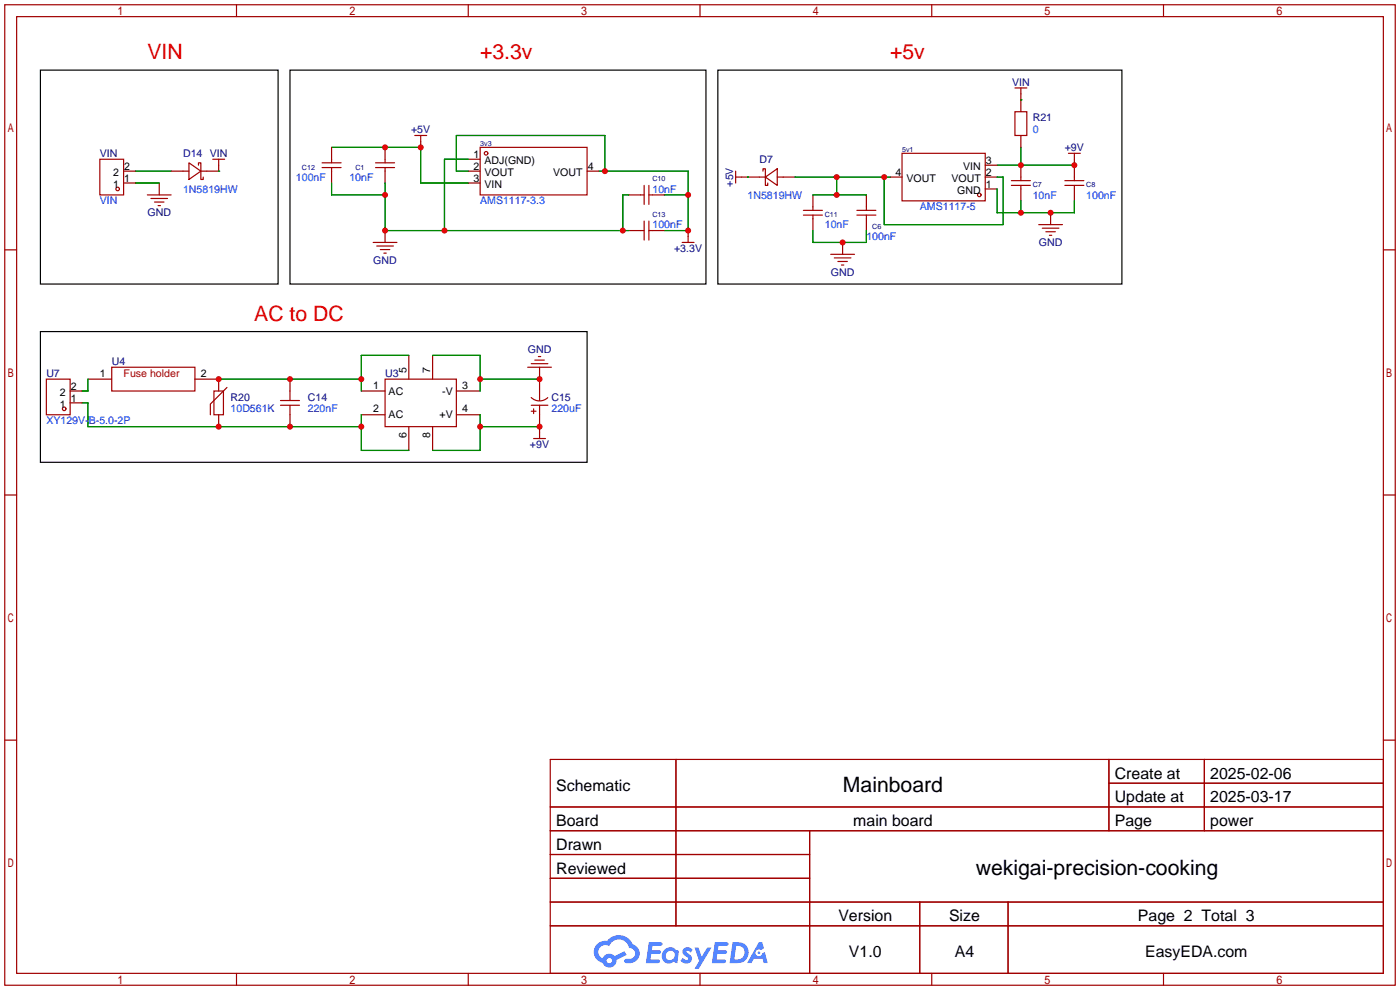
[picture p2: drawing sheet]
<svg xmlns="http://www.w3.org/2000/svg" width="299mm" height="212mm" viewBox="0 0 299 212" stroke-linecap="round" stroke-linejoin="round" font-family="sans-serif">
<g fill="none" stroke="#a10000" stroke-width=".25">
<path d="M1 1h297.2v209.6h-297.2zM3.6 3.6h292.1v204.4h-292.1zM50.5 1v2.6M100.1 1v2.6M149.6 1v2.6M199.1 1v2.6M248.7 1v2.6M1 53.4h2.6M295.7 53.4h2.5M1 105.8h2.6M295.7 105.8h2.5M1 158.2h2.6"/>
<path d="M295.7 158.2h2.5M117.6 162.3h178.1v45.7h-178.1zM117.6 172.5h178.1M117.6 177.5h178.1M144.5 162.3v35.6M173 177.5v30.5M237 162.3v15.2M237 167.4h58.7M257.4 162.3v15.2M117.6 182.6h55.4M117.6 192.8h178.1M117.6 187.7h55.4"/>
<path d="M117.6 197.9h178.1M196.6 192.8v15.2M215.4 192.8v15.2M50.5 208v2.6M100.1 208v2.6M149.6 208v2.6M199.1 208v2.6M248.7 208v2.6"/>
</g>
<g fill="#5487ff">
<path d="M146.2 202.7a1.3 1.3 0 0 1 1.8 .3l-.4 .6a.54 .54 0 0 0-.9-.2l.1 .2a1.28 1.28 0 0 1 .8 2 1.53 1.53 0 0 1-2.2-.3l.5-.6 .8 .5a.31 .31 0 0 0 .4-.3 .31 .31 0 0 0-.3-.4 1.12 1.12 0 0 1-.6-1.8z"/>
<path d="M148.5 202.5h.8l.7 2 1.1-2h1l-2.8 4.6h-.9l1-1.7z"/>
<path d="M138.7 201.4h1.6a1.31 1.31 0 0 1 1.3 .2 .4 .4 0 0 1-.4 .5l-1.8 .1-.1 .9h1.7a.4 .4 0 0 1 .3 .4 .4 .4 0 0 1-.4 .4h-1.7l-.2 1.2h1.4a.46 .46 0 0 1 .5 0 .46 .46 0 0 1 .1 .5l-.3 .2h-2.7z"/>
<path d="M152.8 201.4h1.6a1.32 1.32 0 0 1 1.3 .2 .39 .39 0 0 1-.4 .5l-1.7 .1-.2 .9h1.7a.4 .4 0 0 1 .3 .4 .4 .4 0 0 1-.4 .4h-1.7l-.2 1.2h1.4a.46 .46 0 0 1 .5 0 .46 .46 0 0 1 .1 .5l-.3 .2h-2.7z"/>
<path d="M162.2 201.4h.7l.4 1.3-.7 .4a.75 .75 0 0 0-1.1 .3 .75 .75 0 0 0 .5 1 .75 .75 0 0 0 .9-.7l.6-.2 .6 2.3h-.9l-.2-.9h-1.9l-.5 .9h-.9z"/>
<path d="M156.6 201.4l-.7 4.4h1.5a2.27 2.27 0 0 0 2.6-2.2 2.27 2.27 0 0 0-2.7-2.2zM157.3 202.1a1.5 1.5 0 0 1 1.8 1.6 1.5 1.5 0 0 1-1.9 1.4h-.3z"/>
<path d="M142 203a1.6 1.6 0 0 0-.3 2.3 1.6 1.6 0 0 0 2.3 .2l.8 .3 .3-2.4-.2-.3-.4-.1a1.58 1.58 0 0 0-2.5 0zM142.6 203.5a.98 .98 0 0 1 1.6 .4 .98 .98 0 0 1-1.1 1.3 .94 .94 0 0 1-.8-.7 .94 .94 0 0 1 .3-1z"/>
<path d="M127.6 201.8a2.37 2.37 0 0 0 1.2 4 1.54 1.54 0 0 0 1.7 1 1.54 1.54 0 0 0 1.3-1.6l2.1-1.1-.4-.8-2.1 1a1.57 1.57 0 0 0-2.6 .5 1.5 1.5 0 0 1-.7-2.1 1.5 1.5 0 0 1 2.1-.5 2.23 2.23 0 0 1 2.3-1.4 2.23 2.23 0 0 1 2 1.8 1.16 1.16 0 0 1 1.3 1.1 1.16 1.16 0 0 1-1.1 1.2h-.7a.47 .47 0 0 0-.6 .4 .47 .47 0 0 0 .4 .5 2.17 2.17 0 0 0 2.6-.9 2.17 2.17 0 0 0-.4-2.7l-.8-.4a3.2 3.2 0 0 0-5.4-.7l-1.2 .1zM129.7 205.3a.58 .58 0 0 1 1.1 0 .58 .58 0 0 1-1.1 0z"/>
<circle cx="162.2" cy="203.6" r=".28"/>
</g>
<g fill="none" stroke="#870000" stroke-width=".25">
<path d="M26.4 36.6h2.6M26.4 39.1h2.6M34 39.1v2.6M36.6 36.6h2.5M46.7 35.3v1.3h-2.5M70.9 31.5v2.5M70.9 36.6v2.5M82.3 31.5v2.5M82.3 36.6v2.5M89.9 30.2v1.3M100.1 34h2.5M100.1 36.6h2.5"/>
<path d="M100.1 39.1h2.5M125.5 36.6h2.5M158.5 37.8h3.8M167.4 37.8h2.5M190.2 37.8h2.6M210.6 37.8h2.5M210.6 35.3h2.5M218.2 20.1v3.8M218.2 29v2.5M218.2 35.3v2.5M229.6 34v3.8M82.3 49.3v2.5"/>
<path d="M134.4 41.7h2.5M134.4 49.3h2.5M139.4 41.7h2.6M139.4 49.3h2.6M147.1 49.3v1.2M173.7 41.7v2.5M173.7 46.7v2.6M180.1 51.8v2.6M185.2 41.7v2.5M185.2 46.7v2.6M210.6 40.4h2.5M218.2 40.4v2.5"/>
<path d="M224.5 45.5v2.5M229.6 40.4v2.5M87.4 75.9v5.1M92.5 75.9v5.1M115.3 78.5v5.1M15 83.6h2.5M15 86.1h2.5M18.8 81h5.1M41.7 81h5v2.6M46.7 88.6v2.6M62 81v2.6M62 88.6v2.6"/>
<path d="M77.2 83.6h5.1M77.2 88.6h5.1M87.4 91.2v5.1M92.5 91.2v5.1M97.5 83.6h5.1M97.5 88.6h5.1M115.3 88.6v3.9"/>
</g>
<g fill="none" stroke="#a10000" stroke-width=".25">
<path d="M216.9 18.8h2.6M218.2 18.8v1.3M21.3 34h5.1v7.7h-5.1zM39.1 36.6h1.3M40.4 34.8l2.5 1.8-2.5 1.8zM42.4 35.3v-.5h.5v3.6h.5v-.6M42.9 36.6h1.3M45.5 34h2.5M46.7 34v1.3M68.8 35.8h4.1M68.8 34.8h4.1M70.9 34v.8"/>
<path d="M70.9 35.8v.8M80.3 35.8h4M80.3 34.8h4M82.3 34v.8M82.3 35.8v.8M88.6 29h2.6M89.9 29v1.2M102.6 31.5h22.9v10.2h-22.9zM137.7 39.6v4.1M138.7 39.6v4.1M157.2 36.6v2.5M157.2 37.8h1.3"/>
<path d="M162.3 37.8h1.3M163.1 36.6v-.5h.5v3.5h.5v-.5M163.6 37.8l2.5-1.7v3.5zM166.1 37.8h1.3M192.8 32.8h17.8v10.1h-17.8zM216.2 38.6h4M216.2 39.6h4M216.9 23.9h2.6v5.1h-2.6zM218.2 37.8v.8M218.2 39.6v.8M227.6 38.6h4M227.6 39.6h4"/>
<path d="M228.3 32.8h2.6M229.6 32.8v1.2M229.6 37.8v.8M229.6 39.6v.8M31.5 41.7h5.1M32.3 42.4h3.5M33 43.2h2.1M33.8 43.9h.5M79.8 51.8h5M80.5 52.6h3.6M81.3 53.3h2M82 54.1h.5"/>
<path d="M136.9 41.7h.8M136.9 49.3h.8M137.7 47.2v4.1M138.7 41.7h.7M138.7 47.2v4.1M138.7 49.3h.7M145.8 51.8h2.5M147.1 50.5v1.3M171.7 45h4.1M171.7 46h4.1M173.7 44.2v.8M173.7 46v.7"/>
<path d="M177.5 54.4h5.1M178.3 55.1h3.6M179.1 55.9h2M179.8 56.6h.5M183.1 45h4.1M183.1 46h4.1M185.2 44.2v.8M185.2 46v.7M222 48h5.1M222.8 48.8h3.5M223.5 49.5h2.1M224.3 50.3h.5"/>
<path d="M23.9 78.5h17.8v5.1h-17.8zM112.8 78.5h5.1M113.5 77.7h3.6M114.3 77h2M115.1 76.2h.5M9.9 81h5.1v7.6h-5.1zM45.7 83.6h2.1v5h-2.1zM48.5 82.8l-3.5 3.6v2.2M59.9 86.6h4.1M59.9 85.6h4.1M62 83.6v2M62 86.6v2"/>
<path d="M82.3 81h15.2v10.2h-15.2zM113.5 85a2.54 2.54 0 0 0 3.6 0M113.5 86.6h3.6M113.5 87.9h1.1M114 87.4v1M114 93.7h2.6M115.3 83.6v2M115.3 86.6v2M115.3 92.5v1.2"/>
<circle cx="103.9" cy="32.8" r=".38"/>
<circle cx="25.1" cy="40.4" r=".38"/>
<circle cx="209.3" cy="41.7" r=".38"/>
<circle cx="13.7" cy="87.4" r=".38"/>
</g>
<g fill="none" stroke="#008700" stroke-width=".25">
<path d="M29 36.6h7.6M29 39.1h5M46.7 36.6h.1M70.9 31.5h19v7.6h10.2M70.9 39.1v2.6h11.4M82.3 39.1v10.2h52.1M100.1 36.6h-2.6v-7.6h31.8v7.6M100.1 34h-5.1v15.3M128 36.6h19.1v12.7h-5.1M159.8 37.8h.1M169.9 37.8h20.3M178.8 37.8v3.9"/>
<path d="M189 37.8v10.2h25.4v-10.2h-1.3M213.1 35.3h16.5M218.2 21.3h.1M218.2 31.5v3.8M134.4 41.7h-1.3v7.6M142 41.7h5.1M173.7 41.7h11.5M173.7 49.3v2.5h11.5v-2.5M213.1 40.4v5.1h16.5v-2.6M218.2 42.9v2.6M87.4 75.9h-10.2v7.7M92.5 75.9h10.1v7.7"/>
<path d="M17.5 86.1h1.3v5.1h58.4M18.8 81v2.6h-1.3M46.7 81h30.5M77.2 88.6v7.7h10.2M102.6 91.2h12.7M102.6 88.6v7.7h-10.1M102.6 81h12.7"/>
</g>
<path d="M8.6 15h50.8v45.7h-50.8zM62 15h88.9v45.7h-88.9zM153.4 15h86.4v45.7h-86.4zM8.6 70.9h116.9v27.9h-116.9z" fill="none" stroke="#000" stroke-width=".25"/>
<g fill="#c00">
<circle cx="218.2" cy="35.3" r=".63"/>
<circle cx="229.6" cy="35.3" r=".63"/>
<circle cx="89.9" cy="31.5" r=".63"/>
<circle cx="82.3" cy="31.5" r=".63"/>
<circle cx="147.1" cy="49.3" r=".63"/>
<circle cx="147.1" cy="41.7" r=".63"/>
<circle cx="129.3" cy="36.6" r=".63"/>
<circle cx="62" cy="91.2" r=".63"/>
<circle cx="46.7" cy="91.2" r=".63"/>
<circle cx="77.2" cy="91.2" r=".63"/>
<circle cx="62" cy="81" r=".63"/>
<circle cx="77.2" cy="81" r=".63"/>
<circle cx="46.7" cy="81" r=".63"/>
<circle cx="102.6" cy="81" r=".63"/>
<circle cx="115.3" cy="81" r=".63"/>
<circle cx="115.3" cy="91.2" r=".63"/>
<circle cx="102.6" cy="91.2" r=".63"/>
<circle cx="218.2" cy="45.5" r=".63"/>
<circle cx="224.5" cy="45.5" r=".63"/>
<circle cx="180.1" cy="51.8" r=".63"/>
<circle cx="82.3" cy="49.3" r=".63"/>
<circle cx="82.3" cy="41.7" r=".63"/>
<circle cx="95" cy="49.3" r=".63"/>
<circle cx="133.1" cy="49.3" r=".63"/>
<circle cx="178.8" cy="41.7" r=".63"/>
<circle cx="178.8" cy="37.8" r=".63"/>
<circle cx="189" cy="37.8" r=".63"/>
</g>
<g font-size="4.5" fill="#f00">
<text x="31.5" y="12.7">VIN</text>
<text x="102.6" y="12.7">+3.3v</text>
<text x="190.2" y="12.7">+5v</text>
<text x="54.4" y="68.6">AC to DC</text>
</g>
<g font-size="4.5">
<text x="180.2" y="169.3">Mainboard</text>
<text x="208.6" y="187.1">wekigai-precision-cooking</text>
</g>
<g font-size="3.4">
<text x="238.3" y="166.4">Create at</text>
<text x="258.7" y="166.4">2025-02-06</text>
<text x="118.9" y="169">Schematic</text>
<text x="238.3" y="171.5">Update at</text>
<text x="258.7" y="171.5">2025-03-17</text>
<text x="118.9" y="176.6">Board</text>
<text x="182.4" y="176.6">main board</text>
<text x="238.3" y="176.6">Page</text>
<text x="258.7" y="176.6">power</text>
<text x="118.9" y="181.7">Drawn</text>
<text x="118.9" y="186.7">Reviewed</text>
<text x="179.2" y="196.9">Version</text>
<text x="202.8" y="196.9">Size</text>
<text x="243.2" y="196.9">Page 2 Total 3</text>
<text x="181.4" y="204.5">V1.0</text>
<text x="204.1" y="204.5">A4</text>
<text x="244.7" y="204.5">EasyEDA.com</text>
</g>
<g font-size="2.3" fill="#000080">
<text x="216.3" y="18.3">VIN</text>
<text x="87.9" y="28.5">+5V</text>
<text x="220.7" y="25.9">R21</text>
<text x="21.3" y="33.5">VIN</text>
<text x="39.1" y="33.5">D14 VIN</text>
<text x="162.3" y="34.8">D7</text>
<text x="227.6" y="32.3">+9V</text>
<text x="156.7" y="39.9" transform="rotate(-90 156.7 39.9)">+5V</text>
<text x="31.5" y="46.2">GND</text>
<text x="144.1" y="53.9">+3.3V</text>
<text x="222" y="52.6">GND</text>
<text x="79.8" y="56.4">GND</text>
<text x="177.6" y="58.9">GND</text>
<text x="23.9" y="78">U4</text>
<text x="112.8" y="75.4">GND</text>
<text x="9.9" y="80.5">U7</text>
<text x="82.3" y="80.5">U3</text>
<text x="49.3" y="85.6">R20</text>
<text x="65.8" y="85.6">C14</text>
<text x="117.9" y="85.6">C15</text>
<text x="113.3" y="95.8">+9V</text>
</g>
<g font-size="2.3" fill="#00f">
<text x="220.7" y="28.5">0</text>
<text x="39.1" y="41.2">1N5819HW</text>
<text x="63.2" y="38.6">100nF</text>
<text x="74.7" y="38.6">10nF</text>
<text x="139.4" y="41.2">10nF</text>
<text x="21.3" y="43.7">VIN</text>
<text x="102.6" y="43.7">AMS1117-3.3</text>
<text x="159.8" y="42.4">1N5819HW</text>
<text x="196.6" y="45">AMS1117-5</text>
<text x="220.7" y="42.4">10nF</text>
<text x="232.2" y="42.4">100nF</text>
<text x="139.4" y="48.8">100nF</text>
<text x="176.3" y="48.8">10nF</text>
<text x="185.2" y="51.3">100nF</text>
<text x="49.3" y="88.1">10D561K</text>
<text x="65.8" y="88.1">220nF</text>
<text x="117.9" y="88.1">220uF</text>
<text x="9.9" y="90.7">XY129V-B-5.0-2P</text>
</g>
<g font-size="2.3">
<text x="101.2" y="33.8">1</text>
<text x="103.6" y="35">ADJ(GND)</text>
<text x="210.7" y="35">3</text>
<text x="24.2" y="40.1">1</text>
<text x="24.2" y="37.6">2</text>
<text x="26.5" y="38.8">1</text>
<text x="26.5" y="36.3">2</text>
<text x="101.2" y="36.3">2</text>
<text x="101.2" y="38.8">3</text>
<text x="103.6" y="37.6">VOUT</text>
<text x="103.6" y="40.1">VIN</text>
<text x="118.2" y="37.6">VOUT</text>
<text x="125.6" y="36.3">4</text>
<text x="191.4" y="37.6">4</text>
<text x="193.7" y="38.8">VOUT</text>
<text x="203.3" y="38.8">VOUT</text>
<text x="204.6" y="41.4">GND</text>
<text x="205.9" y="36.3">VIN</text>
<text x="210.7" y="40.1">1</text>
<text x="210.7" y="37.6">2</text>
<text x="15.1" y="83.3">2</text>
<text x="21.3" y="80.5">1</text>
<text x="42.9" y="80.5">2</text>
<text x="79.8" y="83.1">1</text>
<text x="86.9" y="79.8" transform="rotate(-90 86.9 79.8)">5</text>
<text x="92" y="79.8" transform="rotate(-90 92 79.8)">7</text>
<text x="98.8" y="83.1">3</text>
<text x="12.8" y="87.1">1</text>
<text x="12.8" y="84.6">2</text>
<text x="15.1" y="85.8">1</text>
<text x="79.8" y="88.1">2</text>
<text x="83.1" y="84.3">AC</text>
<text x="83.1" y="89.4">AC</text>
<text x="93.9" y="89.4">+V</text>
<text x="94.5" y="84.3">-V</text>
<text x="98.8" y="88.1">4</text>
<text x="86.9" y="93.7" transform="rotate(-90 86.9 93.7)">6</text>
<text x="92" y="93.7" transform="rotate(-90 92 93.7)">8</text>
</g>
<text font-size="2.3" fill="#a00000" x="26.4" y="80.5">Fuse holder</text>
<g font-size="1.5" fill="#000080">
<text x="102.6" y="31.2">3v3</text>
<text x="192.8" y="32.4">5v1</text>
<text x="64.5" y="36.2">C12</text>
<text x="75.9" y="36.2">C1</text>
<text x="139.4" y="38.8">C10</text>
<text x="220.7" y="40">C7</text>
<text x="232.2" y="40">C8</text>
<text x="139.4" y="46.4">C13</text>
<text x="176.3" y="46.4">C11</text>
<text x="186.4" y="48.9">C6</text>
</g>
</svg>
